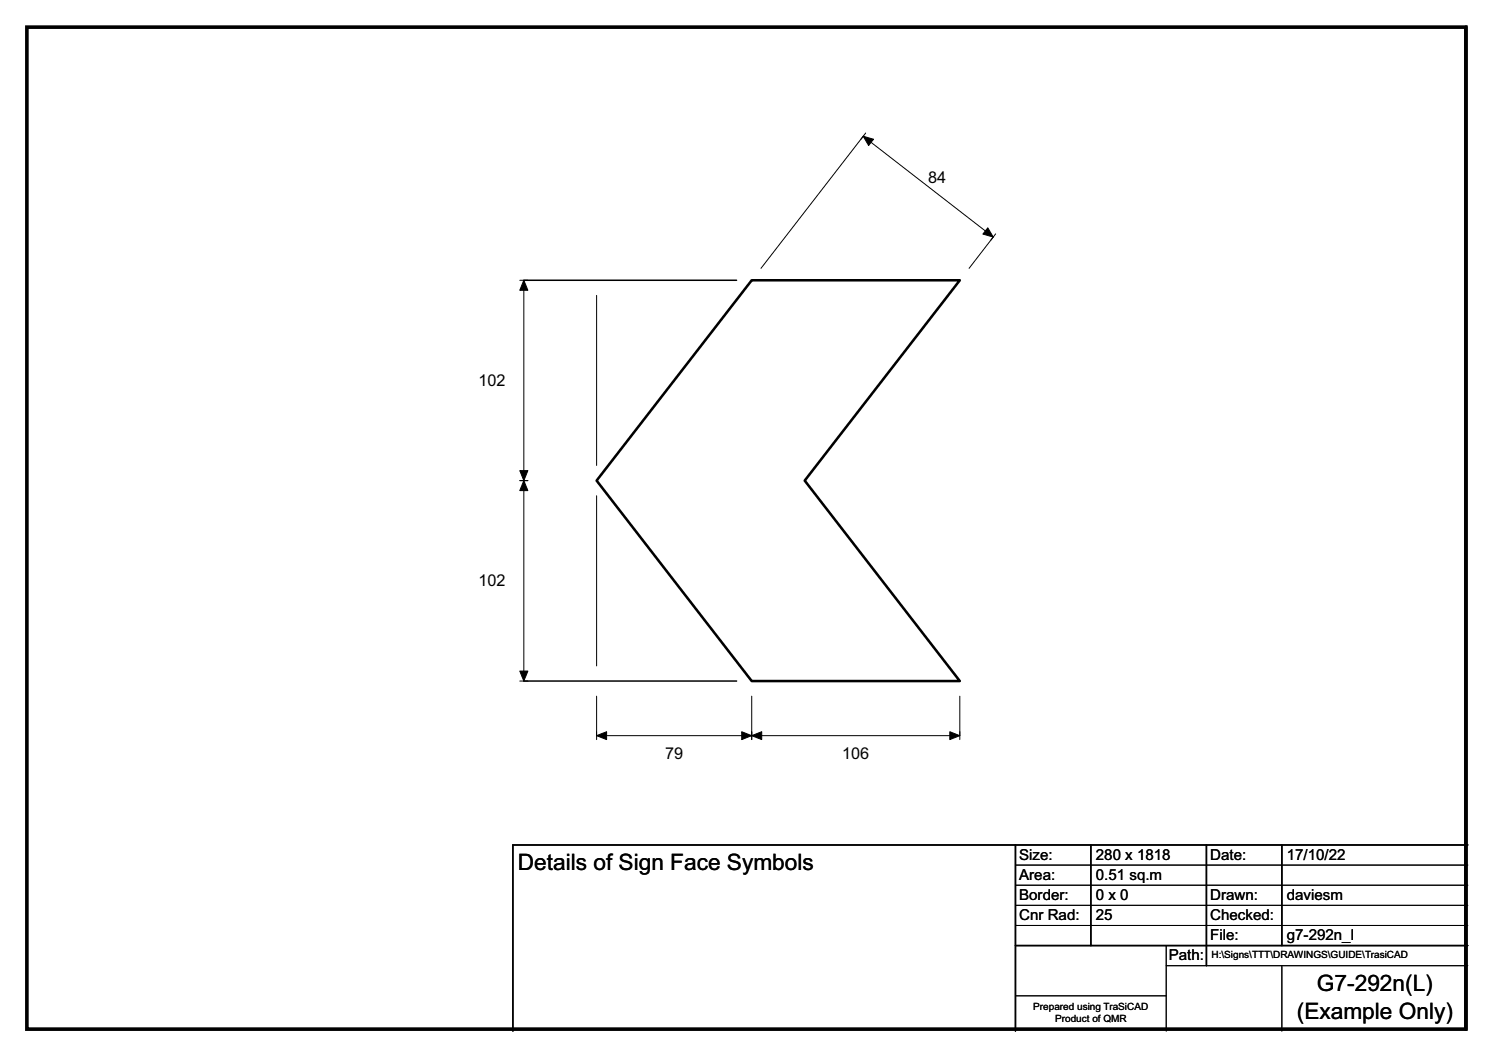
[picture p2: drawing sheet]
<svg xmlns="http://www.w3.org/2000/svg" width="297mm" height="210mm" viewBox="0 0 297 210" stroke-linecap="round" stroke-linejoin="round" font-family="sans-serif">
<path d="M104.2 55.7h42.4M104.2 135.4h42.4M202 168v37M217 168v20M240 168v24M255 168v20M292 168h-190v37M202 188h90" fill="none" stroke="#000" stroke-width=".3"/>
<g fill="none" stroke="#000" stroke-width=".2">
<path d="M172.2 26.5l-.9 1.2M103.4 55.7h1.6M104.2 55.7v79.7M118.7 58.7v33.9M151.4 53.4l20.3-26.3 25.9 20-4.8 6.3M198.1 46.5l-1 1.3M103.4 95.6h1.6M118.7 98.6v33.8M103.4 135.4h1.6M118.7 138.4v8.7M149.6 138.4v8.7M191 138.4v8.7"/>
<path d="M191 146.3h-72.3M202 172h90M202 176h90M202 180h90M202 184h90M202 198h30M232 188v17M232 192h60M255 192v13"/>
</g>
<g fill="#000" stroke="#000" stroke-width=".2">
<path d="M171.7 27.1l2.1 .6-1 1.2z" fill-rule="evenodd"/>
<path d="M104.2 55.7l.8 2h-1.6z" fill-rule="evenodd"/>
<path d="M196.5 45.3l1.1 1.8-2-.6z" fill-rule="evenodd"/>
<path d="M103.4 93.6h1.6l-.8 2z" fill-rule="evenodd"/>
<path d="M104.2 95.6l.8 2h-1.6z" fill-rule="evenodd"/>
<path d="M103.4 133.4h1.6l-.8 2z" fill-rule="evenodd"/>
<path d="M118.7 146.3l2-.8v1.6z" fill-rule="evenodd"/>
<path d="M149.6 146.3l1.9-.8v1.6z" fill-rule="evenodd"/>
<path d="M147.6 145.5l2 .8-2 .8z" fill-rule="evenodd"/>
<path d="M189 145.5l2 .8-2 .8z" fill-rule="evenodd"/>
</g>
<path d="M149.6 55.7h41.4l-30.9 39.9 30.9 39.8h-41.4l-30.9-39.8z" fill="none" stroke="#000" stroke-width=".51"/>
<path d="M5.3 5.4h286.3v199.2h-286.3zM291.6 5.4v199.2z" fill="none" stroke="#000" stroke-width=".72"/>
<g font-size="4.5">
<text x="103" y="173.1">Details of Sign Face Symbols</text>
<text x="262" y="197.1">G7-292n(L)</text>
<text x="258" y="202.6">(Example Only)</text>
</g>
<g font-size="3.2">
<text x="184.7" y="36.4">84</text>
<text x="95.2" y="76.7">102</text>
<text x="95.2" y="116.6">102</text>
<text x="132.3" y="151">79</text>
<text x="167.5" y="151">106</text>
</g>
<g font-size="3">
<text x="202.8" y="171">Size:</text>
<text x="218" y="171">280 x 1818</text>
<text x="240.8" y="171">Date:</text>
<text x="256" y="171">17/10/22</text>
<text x="202.8" y="175">Area:</text>
<text x="202.8" y="179">Border:</text>
<text x="218" y="175">0.51 sq.m</text>
<text x="218" y="179">0 x 0</text>
<text x="240.8" y="179">Drawn:</text>
<text x="256" y="179">daviesm</text>
<text x="202.8" y="183">Cnr Rad:</text>
<text x="218" y="183">25</text>
<text x="240.8" y="183">Checked:</text>
<text x="232.5" y="191">Path:</text>
<text x="240.8" y="187">File:</text>
<text x="256" y="187">g7-292n_l</text>
</g>
<g font-size="2">
<text x="241" y="190.6">H:\Signs\TTT\DRAWINGS\GUIDE\TrasiCAD</text>
<text x="205.6" y="200.8">Prepared using TraSiCAD</text>
<text x="209.9" y="203.2">Product of QMR</text>
</g>
</svg>
